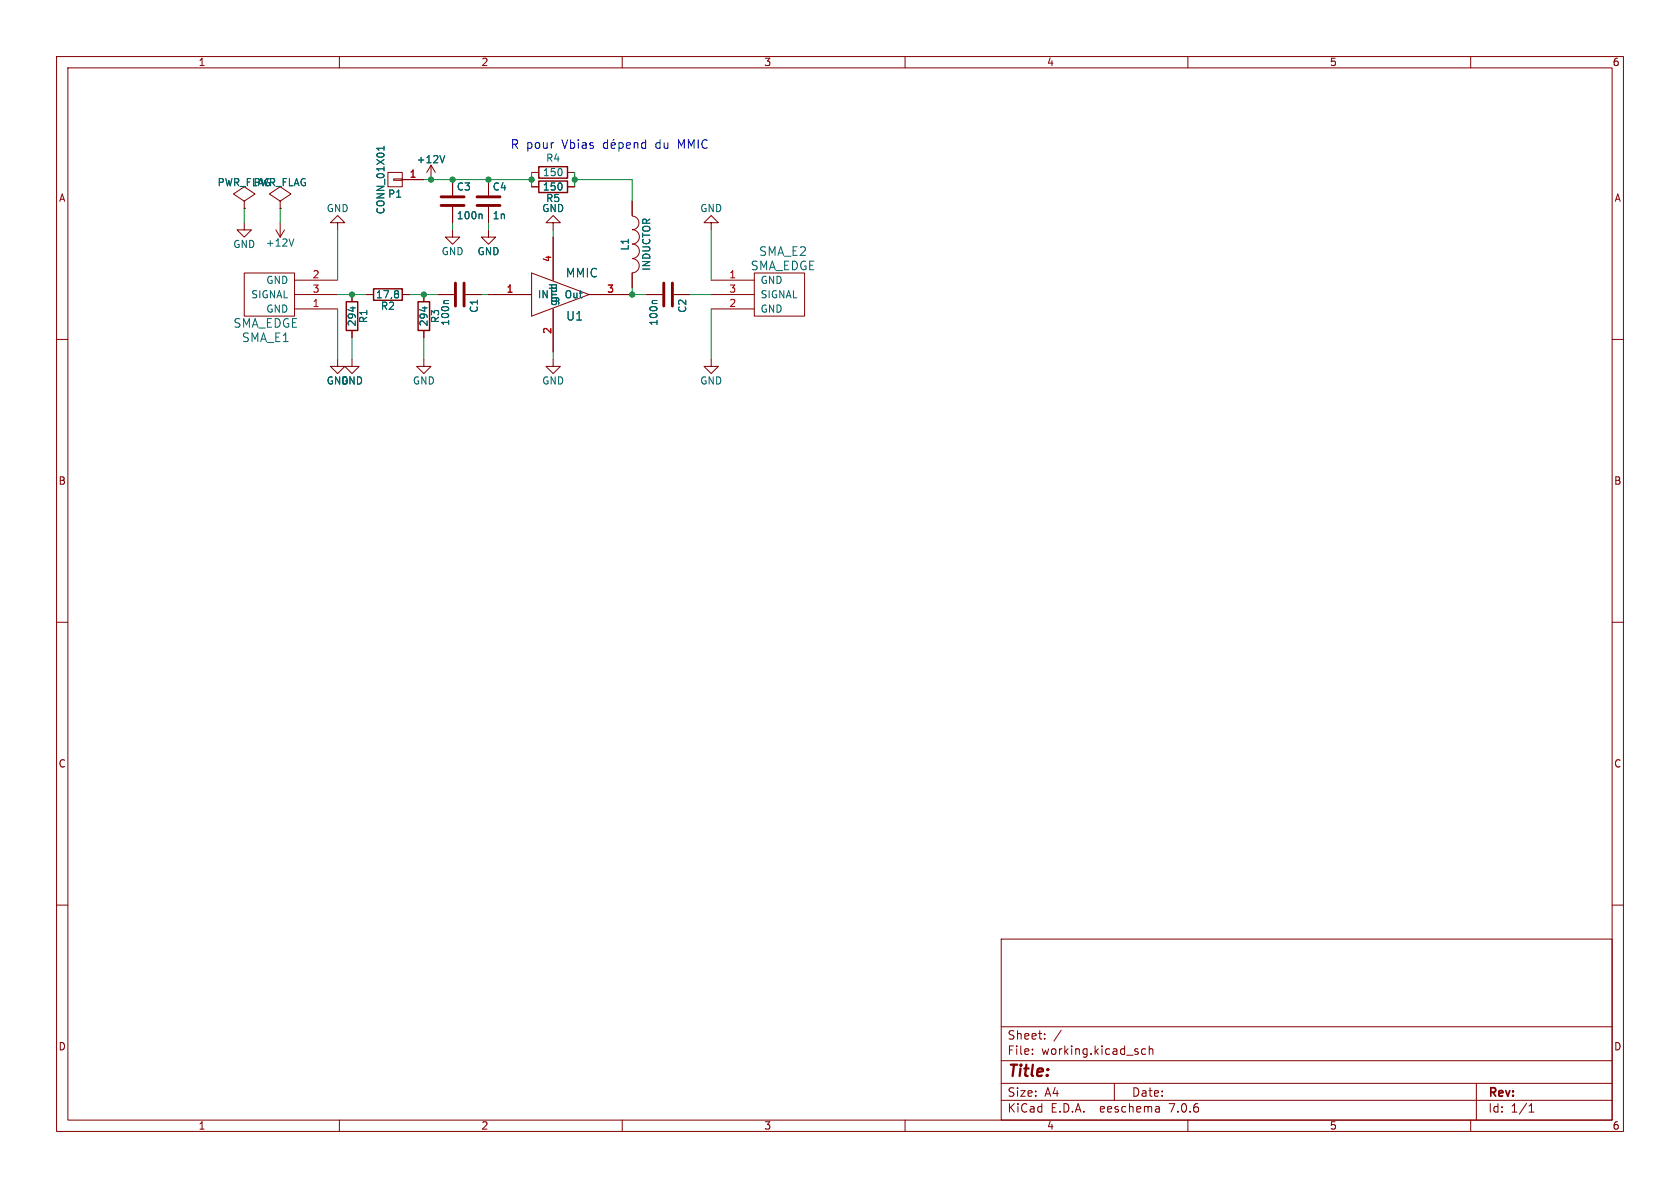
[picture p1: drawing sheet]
(kicad_sch (version 20230121) (generator eeschema)

 (paper "A4")

 (lib_symbols
  (symbol "MMIC_amp-rescue:+12V" (power) (pin_names (offset 0)) (in_bom yes) (on_board yes)
   (property "Reference" "#PWR" (at 0 -3.81 0) (effects (font (size 1.27 1.27)) hide))
   (property "Value" "+12V" (at 0 3.556 0) (effects (font (size 1.27 1.27))))
   (property "Footprint" "" (at 0 0 0) (effects (font (size 1.524 1.524))))
   (property "Datasheet" "" (at 0 0 0) (effects (font (size 1.524 1.524))))
   (symbol "+12V_0_1"
    (polyline (pts (xy -0.762 1.27) (xy 0 2.54)) (stroke (width 0) (type solid)) (fill (type none)))
    (polyline (pts (xy 0 0) (xy 0 2.54)) (stroke (width 0) (type solid)) (fill (type none)))
    (polyline (pts (xy 0 2.54) (xy 0.762 1.27)) (stroke (width 0) (type solid)) (fill (type none))))
   (symbol "+12V_1_1"
    (pin power_in line (at 0 0 90) (length 0) hide (name "+12V" (effects (font (size 1.27 1.27)))) (number "1" (effects (font (size 1.27 1.27)))))))
  (symbol "MMIC_amp-rescue:C" (pin_numbers hide) (pin_names (offset 0.254)) (in_bom yes) (on_board yes)
   (property "Reference" "C" (at 0.635 2.54 0) (effects (font (size 1.27 1.27)) (justify left)))
   (property "Value" "C" (at 0.635 -2.54 0) (effects (font (size 1.27 1.27)) (justify left)))
   (property "Footprint" "" (at 0.9652 -3.81 0) (effects (font (size 0.762 0.762))))
   (property "Datasheet" "" (at 0 0 0) (effects (font (size 1.524 1.524))))
   (symbol "C_0_1"
    (polyline (pts (xy -2.032 -0.762) (xy 2.032 -0.762)) (stroke (width 0.508) (type solid)) (fill (type none)))
    (polyline (pts (xy -2.032 0.762) (xy 2.032 0.762)) (stroke (width 0.508) (type solid)) (fill (type none))))
   (symbol "C_1_1"
    (pin passive line (at 0 3.81 270) (length 2.794) (name "~" (effects (font (size 1.016 1.016)))) (number "1" (effects (font (size 1.016 1.016)))))
    (pin passive line (at 0 -3.81 90) (length 2.794) (name "~" (effects (font (size 1.016 1.016)))) (number "2" (effects (font (size 1.016 1.016)))))))
  (symbol "MMIC_amp-rescue:CONN_01X01" (pin_names (offset 1.016) hide) (in_bom yes) (on_board yes)
   (property "Reference" "P" (at 0 2.54 0) (effects (font (size 1.27 1.27))))
   (property "Value" "CONN_01X01" (at 2.54 0 90) (effects (font (size 1.27 1.27))))
   (property "Footprint" "" (at 0 0 0) (effects (font (size 1.524 1.524))))
   (property "Datasheet" "" (at 0 0 0) (effects (font (size 1.524 1.524))))
   (symbol "CONN_01X01_0_1"
    (rectangle (start -1.27 0.127) (end 0.254 -0.127) (stroke (width 0) (type solid)) (fill (type none)))
    (rectangle (start -1.27 1.27) (end 1.27 -1.27) (stroke (width 0) (type solid)) (fill (type none))))
   (symbol "CONN_01X01_1_1"
    (pin passive line (at -5.08 0 0) (length 3.81) (name "P1" (effects (font (size 1.27 1.27)))) (number "1" (effects (font (size 1.27 1.27)))))))
  (symbol "MMIC_amp-rescue:GND" (power) (pin_names (offset 0)) (in_bom yes) (on_board yes)
   (property "Reference" "#PWR" (at 0 -6.35 0) (effects (font (size 1.27 1.27)) hide))
   (property "Value" "GND" (at 0 -3.81 0) (effects (font (size 1.27 1.27))))
   (property "Footprint" "" (at 0 0 0) (effects (font (size 1.524 1.524))))
   (property "Datasheet" "" (at 0 0 0) (effects (font (size 1.524 1.524))))
   (symbol "GND_0_1"
    (polyline (pts (xy 0 0) (xy 0 -1.27) (xy 1.27 -1.27) (xy 0 -2.54) (xy -1.27 -1.27) (xy 0 -1.27)) (stroke (width 0) (type solid)) (fill (type none))))
   (symbol "GND_1_1"
    (pin power_in line (at 0 0 270) (length 0) hide (name "GND" (effects (font (size 1.27 1.27)))) (number "1" (effects (font (size 1.27 1.27)))))))
  (symbol "MMIC_amp-rescue:INDUCTOR" (pin_numbers hide) (pin_names (offset 1.016) hide) (in_bom yes) (on_board yes)
   (property "Reference" "L" (at -1.27 0 90) (effects (font (size 1.27 1.27))))
   (property "Value" "INDUCTOR" (at 2.54 0 90) (effects (font (size 1.27 1.27))))
   (property "Footprint" "" (at 0 0 0) (effects (font (size 1.524 1.524))))
   (property "Datasheet" "" (at 0 0 0) (effects (font (size 1.524 1.524))))
   (symbol "INDUCTOR_0_1"
    (arc (start 0.0254 -5.0546) (mid 1.2449 -3.8097) (end 0.0254 -2.54) (stroke (width 0) (type solid)) (fill (type none)))
    (arc (start 0.0254 -2.5146) (mid 1.2703 -1.2444) (end 0.0254 0.0508) (stroke (width 0) (type solid)) (fill (type none)))
    (arc (start 0.0254 0.0254) (mid 1.2703 1.2956) (end 0.0254 2.5908) (stroke (width 0) (type solid)) (fill (type none)))
    (arc (start 0.0254 2.5654) (mid 1.1941 3.7595) (end 0.0254 4.9784) (stroke (width 0) (type solid)) (fill (type none))))
   (symbol "INDUCTOR_1_1"
    (pin passive line (at 0 7.62 270) (length 2.54) (name "1" (effects (font (size 1.778 1.778)))) (number "1" (effects (font (size 1.778 1.778)))))
    (pin passive line (at 0 -7.62 90) (length 2.54) (name "2" (effects (font (size 1.778 1.778)))) (number "2" (effects (font (size 1.778 1.778)))))))
  (symbol "MMIC_amp-rescue:PWR_FLAG" (power) (pin_numbers hide) (pin_names (offset 0) hide) (in_bom yes) (on_board yes)
   (property "Reference" "#FLG" (at 0 2.413 0) (effects (font (size 1.27 1.27)) hide))
   (property "Value" "PWR_FLAG" (at 0 4.572 0) (effects (font (size 1.27 1.27))))
   (property "Footprint" "" (at 0 0 0) (effects (font (size 1.524 1.524))))
   (property "Datasheet" "" (at 0 0 0) (effects (font (size 1.524 1.524))))
   (symbol "PWR_FLAG_0_0"
    (pin power_out line (at 0 0 90) (length 0) (name "pwr" (effects (font (size 0.508 0.508)))) (number "1" (effects (font (size 0.508 0.508))))))
   (symbol "PWR_FLAG_0_1"
    (polyline (pts (xy 0 0) (xy 0 1.27) (xy -1.905 2.54) (xy 0 3.81) (xy 1.905 2.54) (xy 0 1.27)) (stroke (width 0) (type solid)) (fill (type none)))))
  (symbol "MMIC_amp-rescue:R" (pin_numbers hide) (pin_names (offset 0)) (in_bom yes) (on_board yes)
   (property "Reference" "R" (at 2.032 0 90) (effects (font (size 1.27 1.27))))
   (property "Value" "R" (at 0 0 90) (effects (font (size 1.27 1.27))))
   (property "Footprint" "" (at -1.778 0 90) (effects (font (size 0.762 0.762))))
   (property "Datasheet" "" (at 0 0 0) (effects (font (size 0.762 0.762))))
   (symbol "R_0_1"
    (rectangle (start -1.016 -2.54) (end 1.016 2.54) (stroke (width 0.254) (type solid)) (fill (type none))))
   (symbol "R_1_1"
    (pin passive line (at 0 3.81 270) (length 1.27) (name "~" (effects (font (size 1.524 1.524)))) (number "1" (effects (font (size 1.524 1.524)))))
    (pin passive line (at 0 -3.81 90) (length 1.27) (name "~" (effects (font (size 1.524 1.524)))) (number "2" (effects (font (size 1.524 1.524)))))))
  (symbol "mmic:MMIC" (pin_names (offset 1.016)) (in_bom yes) (on_board yes)
   (property "Reference" "U" (at 3.81 -3.81 0) (effects (font (size 1.524 1.524))))
   (property "Value" "MMIC" (at 5.08 3.81 0) (effects (font (size 1.524 1.524))))
   (property "Footprint" "" (at 0 -1.27 0) (effects (font (size 1.524 1.524))))
   (property "Datasheet" "" (at 0 0 0) (effects (font (size 1.524 1.524))))
   (symbol "MMIC_0_1"
    (rectangle (start -3.81 -3.81) (end -3.81 -3.81) (stroke (width 0) (type solid)) (fill (type none)))
    (rectangle (start -3.81 3.81) (end -3.81 -3.81) (stroke (width 0) (type solid)) (fill (type none)))
    (polyline (pts (xy -3.81 -3.81) (xy 6.35 0) (xy -3.81 3.81) (xy -3.81 3.81) (xy -3.81 3.81)) (stroke (width 0) (type solid)) (fill (type none))))
   (symbol "MMIC_1_1"
    (pin input line (at -11.43 0 0) (length 7.62) (name "IN" (effects (font (size 1.27 1.27)))) (number "1" (effects (font (size 1.27 1.27)))))
    (pin power_in line (at 0 -10.16 90) (length 7.62) (name "gnd" (effects (font (size 1.27 1.27)))) (number "2" (effects (font (size 1.27 1.27)))))
    (pin output line (at 13.97 0 180) (length 7.62) (name "Out" (effects (font (size 1.27 1.27)))) (number "3" (effects (font (size 1.27 1.27)))))
    (pin power_in line (at 0 10.16 270) (length 7.62) (name "gnd" (effects (font (size 1.27 1.27)))) (number "4" (effects (font (size 1.27 1.27)))))))
  (symbol "sma_edge:SMA_EDGE" (pin_names (offset 1.016)) (in_bom yes) (on_board yes)
   (property "Reference" "SMA_E" (at 3.81 7.62 0) (effects (font (size 1.524 1.524))))
   (property "Value" "SMA_EDGE" (at 3.81 5.08 0) (effects (font (size 1.524 1.524))))
   (property "Footprint" "" (at 0 0 0) (effects (font (size 1.524 1.524))))
   (property "Datasheet" "" (at 0 0 0) (effects (font (size 1.524 1.524))))
   (symbol "SMA_EDGE_0_1"
    (rectangle (start -1.27 3.81) (end 7.62 -3.81) (stroke (width 0) (type solid)) (fill (type none))))
   (symbol "SMA_EDGE_1_1"
    (pin bidirectional line (at -8.89 2.54 0) (length 7.62) (name "GND" (effects (font (size 1.27 1.27)))) (number "1" (effects (font (size 1.27 1.27)))))
    (pin bidirectional line (at -8.89 -2.54 0) (length 7.62) (name "GND" (effects (font (size 1.27 1.27)))) (number "2" (effects (font (size 1.27 1.27)))))
    (pin bidirectional line (at -8.89 0 0) (length 7.62) (name "SIGNAL" (effects (font (size 1.27 1.27)))) (number "3" (effects (font (size 1.27 1.27))))))))

 (junction (at 86.36 31.75) (diameter 0) (color 0 0 0 0))
 (junction (at 111.76 52.07) (diameter 0) (color 0 0 0 0))
 (junction (at 93.98 31.75) (diameter 0) (color 0 0 0 0))
 (junction (at 62.23 52.07) (diameter 0) (color 0 0 0 0))
 (junction (at 76.2 31.75) (diameter 0) (color 0 0 0 0))
 (junction (at 80.01 31.75) (diameter 0) (color 0 0 0 0))
 (junction (at 101.6 31.75) (diameter 0) (color 0 0 0 0))
 (junction (at 74.93 52.07) (diameter 0) (color 0 0 0 0))

 (wire (pts (xy 72.39 52.07) (xy 74.93 52.07)) (stroke (width 0) (type default)))
 (wire (pts (xy 111.76 50.8) (xy 111.76 52.07)) (stroke (width 0) (type default)))
 (wire (pts (xy 86.36 31.75) (xy 93.98 31.75)) (stroke (width 0) (type default)))
 (wire (pts (xy 62.23 59.69) (xy 62.23 63.5)) (stroke (width 0) (type default)))
 (wire (pts (xy 125.73 40.64) (xy 125.73 49.53)) (stroke (width 0) (type default)))
 (wire (pts (xy 59.69 40.64) (xy 59.69 49.53)) (stroke (width 0) (type default)))
 (wire (pts (xy 74.93 31.75) (xy 76.2 31.75)) (stroke (width 0) (type default)))
 (wire (pts (xy 85.09 52.07) (xy 86.36 52.07)) (stroke (width 0) (type default)))
 (wire (pts (xy 80.01 31.75) (xy 86.36 31.75)) (stroke (width 0) (type default)))
 (wire (pts (xy 80.01 39.37) (xy 80.01 40.64)) (stroke (width 0) (type default)))
 (wire (pts (xy 74.93 52.07) (xy 77.47 52.07)) (stroke (width 0) (type default)))
 (wire (pts (xy 74.93 59.69) (xy 74.93 63.5)) (stroke (width 0) (type default)))
 (wire (pts (xy 101.6 30.48) (xy 101.6 31.75)) (stroke (width 0) (type default)))
 (wire (pts (xy 86.36 39.37) (xy 86.36 40.64)) (stroke (width 0) (type default)))
 (wire (pts (xy 59.69 54.61) (xy 59.69 63.5)) (stroke (width 0) (type default)))
 (wire (pts (xy 121.92 52.07) (xy 125.73 52.07)) (stroke (width 0) (type default)))
 (wire (pts (xy 93.98 30.48) (xy 93.98 31.75)) (stroke (width 0) (type default)))
 (wire (pts (xy 76.2 31.75) (xy 80.01 31.75)) (stroke (width 0) (type default)))
 (wire (pts (xy 43.18 36.83) (xy 43.18 39.37)) (stroke (width 0) (type default)))
 (wire (pts (xy 97.79 40.64) (xy 97.79 41.91)) (stroke (width 0) (type default)))
 (wire (pts (xy 101.6 31.75) (xy 111.76 31.75)) (stroke (width 0) (type default)))
 (wire (pts (xy 62.23 52.07) (xy 64.77 52.07)) (stroke (width 0) (type default)))
 (wire (pts (xy 59.69 52.07) (xy 62.23 52.07)) (stroke (width 0) (type default)))
 (wire (pts (xy 125.73 54.61) (xy 125.73 63.5)) (stroke (width 0) (type default)))
 (wire (pts (xy 111.76 52.07) (xy 114.3 52.07)) (stroke (width 0) (type default)))
 (wire (pts (xy 93.98 31.75) (xy 93.98 33.02)) (stroke (width 0) (type default)))
 (wire (pts (xy 101.6 31.75) (xy 101.6 33.02)) (stroke (width 0) (type default)))
 (wire (pts (xy 97.79 62.23) (xy 97.79 63.5)) (stroke (width 0) (type default)))
 (wire (pts (xy 111.76 31.75) (xy 111.76 35.56)) (stroke (width 0) (type default)))
 (wire (pts (xy 49.53 36.83) (xy 49.53 39.37)) (stroke (width 0) (type default)))

 (text "R pour Vbias dépend du MMIC" (at 90.17 26.67 0) (effects (font (size 1.524 1.524)) (justify left bottom)))

 (symbol (lib_id "MMIC_amp-rescue:R") (at 62.23 55.88 0) (unit 1) (in_bom yes) (on_board yes) (dnp no)
  (property "Reference" "R1" (at 64.262 55.88 90) (effects (font (size 1.27 1.27))))
  (property "Value" "294" (at 62.23 55.88 90) (effects (font (size 1.27 1.27))))
  (property "Footprint" "Capacitors_SMD:C_0805_HandSoldering" (at 60.452 55.88 90) (effects (font (size 0.762 0.762)) hide))
  (property "Datasheet" "" (at 62.23 55.88 0) (effects (font (size 0.762 0.762)))) (pin "1") (pin "2"))

 (symbol (lib_id "MMIC_amp-rescue:R") (at 68.58 52.07 270) (unit 1) (in_bom yes) (on_board yes) (dnp no)
  (property "Reference" "R2" (at 68.58 54.102 90) (effects (font (size 1.27 1.27))))
  (property "Value" "17,8" (at 68.58 52.07 90) (effects (font (size 1.27 1.27))))
  (property "Footprint" "Capacitors_SMD:C_0805_HandSoldering" (at 68.58 50.292 90) (effects (font (size 0.762 0.762)) hide))
  (property "Datasheet" "" (at 68.58 52.07 0) (effects (font (size 0.762 0.762)))) (pin "1") (pin "2"))

 (symbol (lib_id "MMIC_amp-rescue:R") (at 74.93 55.88 0) (unit 1) (in_bom yes) (on_board yes) (dnp no)
  (property "Reference" "R3" (at 76.962 55.88 90) (effects (font (size 1.27 1.27))))
  (property "Value" "294" (at 74.93 55.88 90) (effects (font (size 1.27 1.27))))
  (property "Footprint" "Capacitors_SMD:C_0805_HandSoldering" (at 73.152 55.88 90) (effects (font (size 0.762 0.762)) hide))
  (property "Datasheet" "" (at 74.93 55.88 0) (effects (font (size 0.762 0.762)))) (pin "1") (pin "2"))

 (symbol (lib_id "MMIC_amp-rescue:GND") (at 43.18 39.37 0) (unit 1) (in_bom yes) (on_board yes) (dnp no)
  (property "Reference" "#PWR01" (at 43.18 45.72 0) (effects (font (size 1.27 1.27)) hide))
  (property "Value" "GND" (at 43.18 43.18 0) (effects (font (size 1.27 1.27))))
  (property "Footprint" "" (at 43.18 39.37 0) (effects (font (size 1.524 1.524))))
  (property "Datasheet" "" (at 43.18 39.37 0) (effects (font (size 1.524 1.524)))) (pin "1"))

 (symbol (lib_id "MMIC_amp-rescue:+12V") (at 49.53 39.37 180) (unit 1) (in_bom yes) (on_board yes) (dnp no)
  (property "Reference" "#PWR02" (at 49.53 35.56 0) (effects (font (size 1.27 1.27)) hide))
  (property "Value" "+12V" (at 49.53 42.926 0) (effects (font (size 1.27 1.27))))
  (property "Footprint" "" (at 49.53 39.37 0) (effects (font (size 1.524 1.524))))
  (property "Datasheet" "" (at 49.53 39.37 0) (effects (font (size 1.524 1.524)))) (pin "1"))

 (symbol (lib_id "MMIC_amp-rescue:PWR_FLAG") (at 43.18 36.83 0) (unit 1) (in_bom yes) (on_board yes) (dnp no)
  (property "Reference" "#FLG03" (at 43.18 34.417 0) (effects (font (size 1.27 1.27)) hide))
  (property "Value" "PWR_FLAG" (at 43.18 32.258 0) (effects (font (size 1.27 1.27))))
  (property "Footprint" "" (at 43.18 36.83 0) (effects (font (size 1.524 1.524))))
  (property "Datasheet" "" (at 43.18 36.83 0) (effects (font (size 1.524 1.524)))) (pin "1"))

 (symbol (lib_id "MMIC_amp-rescue:PWR_FLAG") (at 49.53 36.83 0) (unit 1) (in_bom yes) (on_board yes) (dnp no)
  (property "Reference" "#FLG04" (at 49.53 34.417 0) (effects (font (size 1.27 1.27)) hide))
  (property "Value" "PWR_FLAG" (at 49.53 32.258 0) (effects (font (size 1.27 1.27))))
  (property "Footprint" "" (at 49.53 36.83 0) (effects (font (size 1.524 1.524))))
  (property "Datasheet" "" (at 49.53 36.83 0) (effects (font (size 1.524 1.524)))) (pin "1"))

 (symbol (lib_id "MMIC_amp-rescue:GND") (at 62.23 63.5 0) (unit 1) (in_bom yes) (on_board yes) (dnp no)
  (property "Reference" "#PWR05" (at 62.23 69.85 0) (effects (font (size 1.27 1.27)) hide))
  (property "Value" "GND" (at 62.23 67.31 0) (effects (font (size 1.27 1.27))))
  (property "Footprint" "" (at 62.23 63.5 0) (effects (font (size 1.524 1.524))))
  (property "Datasheet" "" (at 62.23 63.5 0) (effects (font (size 1.524 1.524)))) (pin "1"))

 (symbol (lib_id "MMIC_amp-rescue:GND") (at 74.93 63.5 0) (unit 1) (in_bom yes) (on_board yes) (dnp no)
  (property "Reference" "#PWR06" (at 74.93 69.85 0) (effects (font (size 1.27 1.27)) hide))
  (property "Value" "GND" (at 74.93 67.31 0) (effects (font (size 1.27 1.27))))
  (property "Footprint" "" (at 74.93 63.5 0) (effects (font (size 1.524 1.524))))
  (property "Datasheet" "" (at 74.93 63.5 0) (effects (font (size 1.524 1.524)))) (pin "1"))

 (symbol (lib_id "MMIC_amp-rescue:GND") (at 59.69 63.5 0) (unit 1) (in_bom yes) (on_board yes) (dnp no)
  (property "Reference" "#PWR07" (at 59.69 69.85 0) (effects (font (size 1.27 1.27)) hide))
  (property "Value" "GND" (at 59.69 67.31 0) (effects (font (size 1.27 1.27))))
  (property "Footprint" "" (at 59.69 63.5 0) (effects (font (size 1.524 1.524))))
  (property "Datasheet" "" (at 59.69 63.5 0) (effects (font (size 1.524 1.524)))) (pin "1"))

 (symbol (lib_id "mmic:MMIC") (at 97.79 52.07 0) (unit 1) (in_bom yes) (on_board yes) (dnp no)
  (property "Reference" "U1" (at 101.6 55.88 0) (effects (font (size 1.524 1.524))))
  (property "Value" "MMIC" (at 102.87 48.26 0) (effects (font (size 1.524 1.524))))
  (property "Footprint" "MMIC Amp:MMIC" (at 97.79 52.07 0) (effects (font (size 1.524 1.524)) hide))
  (property "Datasheet" "" (at 97.79 52.07 0) (effects (font (size 1.524 1.524)))) (pin "1") (pin "2") (pin "3") (pin "4"))

 (symbol (lib_id "MMIC_amp-rescue:GND") (at 97.79 63.5 0) (unit 1) (in_bom yes) (on_board yes) (dnp no)
  (property "Reference" "#PWR08" (at 97.79 69.85 0) (effects (font (size 1.27 1.27)) hide))
  (property "Value" "GND" (at 97.79 67.31 0) (effects (font (size 1.27 1.27))))
  (property "Footprint" "" (at 97.79 63.5 0) (effects (font (size 1.524 1.524))))
  (property "Datasheet" "" (at 97.79 63.5 0) (effects (font (size 1.524 1.524)))) (pin "1"))

 (symbol (lib_id "MMIC_amp-rescue:GND") (at 97.79 40.64 180) (unit 1) (in_bom yes) (on_board yes) (dnp no)
  (property "Reference" "#PWR09" (at 97.79 34.29 0) (effects (font (size 1.27 1.27)) hide))
  (property "Value" "GND" (at 97.79 36.83 0) (effects (font (size 1.27 1.27))))
  (property "Footprint" "" (at 97.79 40.64 0) (effects (font (size 1.524 1.524))))
  (property "Datasheet" "" (at 97.79 40.64 0) (effects (font (size 1.524 1.524)))) (pin "1"))

 (symbol (lib_id "MMIC_amp-rescue:GND") (at 125.73 63.5 0) (unit 1) (in_bom yes) (on_board yes) (dnp no)
  (property "Reference" "#PWR010" (at 125.73 69.85 0) (effects (font (size 1.27 1.27)) hide))
  (property "Value" "GND" (at 125.73 67.31 0) (effects (font (size 1.27 1.27))))
  (property "Footprint" "" (at 125.73 63.5 0) (effects (font (size 1.524 1.524))))
  (property "Datasheet" "" (at 125.73 63.5 0) (effects (font (size 1.524 1.524)))) (pin "1"))

 (symbol (lib_id "sma_edge:SMA_EDGE") (at 134.62 52.07 0) (unit 1) (in_bom yes) (on_board yes) (dnp no)
  (property "Reference" "SMA_E2" (at 138.43 44.45 0) (effects (font (size 1.524 1.524))))
  (property "Value" "SMA_EDGE" (at 138.43 46.99 0) (effects (font (size 1.524 1.524))))
  (property "Footprint" "MMIC Amp:SMA_EDGE" (at 134.62 52.07 0) (effects (font (size 1.524 1.524)) hide))
  (property "Datasheet" "" (at 134.62 52.07 0) (effects (font (size 1.524 1.524)))) (pin "1") (pin "2") (pin "3"))

 (symbol (lib_id "sma_edge:SMA_EDGE") (at 50.8 52.07 180) (unit 1) (in_bom yes) (on_board yes) (dnp no)
  (property "Reference" "SMA_E1" (at 46.99 59.69 0) (effects (font (size 1.524 1.524))))
  (property "Value" "SMA_EDGE" (at 46.99 57.15 0) (effects (font (size 1.524 1.524))))
  (property "Footprint" "MMIC Amp:SMA_EDGE" (at 50.8 52.07 0) (effects (font (size 1.524 1.524)) hide))
  (property "Datasheet" "" (at 50.8 52.07 0) (effects (font (size 1.524 1.524)))) (pin "1") (pin "2") (pin "3"))

 (symbol (lib_id "MMIC_amp-rescue:GND") (at 59.69 40.64 180) (unit 1) (in_bom yes) (on_board yes) (dnp no)
  (property "Reference" "#PWR011" (at 59.69 34.29 0) (effects (font (size 1.27 1.27)) hide))
  (property "Value" "GND" (at 59.69 36.83 0) (effects (font (size 1.27 1.27))))
  (property "Footprint" "" (at 59.69 40.64 0) (effects (font (size 1.524 1.524))))
  (property "Datasheet" "" (at 59.69 40.64 0) (effects (font (size 1.524 1.524)))) (pin "1"))

 (symbol (lib_id "MMIC_amp-rescue:GND") (at 125.73 40.64 180) (unit 1) (in_bom yes) (on_board yes) (dnp no)
  (property "Reference" "#PWR012" (at 125.73 34.29 0) (effects (font (size 1.27 1.27)) hide))
  (property "Value" "GND" (at 125.73 36.83 0) (effects (font (size 1.27 1.27))))
  (property "Footprint" "" (at 125.73 40.64 0) (effects (font (size 1.524 1.524))))
  (property "Datasheet" "" (at 125.73 40.64 0) (effects (font (size 1.524 1.524)))) (pin "1"))

 (symbol (lib_id "MMIC_amp-rescue:C") (at 81.28 52.07 270) (unit 1) (in_bom yes) (on_board yes) (dnp no)
  (property "Reference" "C1" (at 83.82 52.705 0) (effects (font (size 1.27 1.27)) (justify left)))
  (property "Value" "100n" (at 78.74 52.705 0) (effects (font (size 1.27 1.27)) (justify left)))
  (property "Footprint" "Capacitors_SMD:C_1206_HandSoldering" (at 77.47 53.0352 0) (effects (font (size 0.762 0.762)) hide))
  (property "Datasheet" "" (at 81.28 52.07 0) (effects (font (size 1.524 1.524)))) (pin "1") (pin "2"))

 (symbol (lib_id "MMIC_amp-rescue:C") (at 118.11 52.07 270) (unit 1) (in_bom yes) (on_board yes) (dnp no)
  (property "Reference" "C2" (at 120.65 52.705 0) (effects (font (size 1.27 1.27)) (justify left)))
  (property "Value" "100n" (at 115.57 52.705 0) (effects (font (size 1.27 1.27)) (justify left)))
  (property "Footprint" "Capacitors_SMD:C_1206_HandSoldering" (at 114.3 53.0352 0) (effects (font (size 0.762 0.762)) hide))
  (property "Datasheet" "" (at 118.11 52.07 0) (effects (font (size 1.524 1.524)))) (pin "1") (pin "2"))

 (symbol (lib_id "MMIC_amp-rescue:INDUCTOR") (at 111.76 43.18 0) (unit 1) (in_bom yes) (on_board yes) (dnp no)
  (property "Reference" "L1" (at 110.49 43.18 90) (effects (font (size 1.27 1.27))))
  (property "Value" "INDUCTOR" (at 114.3 43.18 90) (effects (font (size 1.27 1.27))))
  (property "Footprint" "Capacitors_SMD:C_1210_HandSoldering" (at 111.76 43.18 0) (effects (font (size 1.524 1.524)) hide))
  (property "Datasheet" "" (at 111.76 43.18 0) (effects (font (size 1.524 1.524)))) (pin "1") (pin "2"))

 (symbol (lib_id "MMIC_amp-rescue:+12V") (at 76.2 31.75 0) (unit 1) (in_bom yes) (on_board yes) (dnp no)
  (property "Reference" "#PWR013" (at 76.2 35.56 0) (effects (font (size 1.27 1.27)) hide))
  (property "Value" "+12V" (at 76.2 28.194 0) (effects (font (size 1.27 1.27))))
  (property "Footprint" "" (at 76.2 31.75 0) (effects (font (size 1.524 1.524))))
  (property "Datasheet" "" (at 76.2 31.75 0) (effects (font (size 1.524 1.524)))) (pin "1"))

 (symbol (lib_id "MMIC_amp-rescue:R") (at 97.79 33.02 270) (unit 1) (in_bom yes) (on_board yes) (dnp no)
  (property "Reference" "R5" (at 97.79 35.052 90) (effects (font (size 1.27 1.27))))
  (property "Value" "150" (at 97.79 33.02 90) (effects (font (size 1.27 1.27))))
  (property "Footprint" "Capacitors_SMD:C_0805_HandSoldering" (at 97.79 31.242 90) (effects (font (size 0.762 0.762)) hide))
  (property "Datasheet" "" (at 97.79 33.02 0) (effects (font (size 0.762 0.762)))) (pin "1") (pin "2"))

 (symbol (lib_id "MMIC_amp-rescue:R") (at 97.79 30.48 270) (unit 1) (in_bom yes) (on_board yes) (dnp no)
  (property "Reference" "R4" (at 97.79 27.94 90) (effects (font (size 1.27 1.27))))
  (property "Value" "150" (at 97.79 30.48 90) (effects (font (size 1.27 1.27))))
  (property "Footprint" "Capacitors_SMD:C_0805_HandSoldering" (at 97.79 28.702 90) (effects (font (size 0.762 0.762)) hide))
  (property "Datasheet" "" (at 97.79 30.48 0) (effects (font (size 0.762 0.762)))) (pin "1") (pin "2"))

 (symbol (lib_id "MMIC_amp-rescue:C") (at 80.01 35.56 0) (unit 1) (in_bom yes) (on_board yes) (dnp no)
  (property "Reference" "C3" (at 80.645 33.02 0) (effects (font (size 1.27 1.27)) (justify left)))
  (property "Value" "100n" (at 80.645 38.1 0) (effects (font (size 1.27 1.27)) (justify left)))
  (property "Footprint" "Capacitors_SMD:C_1206_HandSoldering" (at 80.9752 39.37 0) (effects (font (size 0.762 0.762)) hide))
  (property "Datasheet" "" (at 80.01 35.56 0) (effects (font (size 1.524 1.524)))) (pin "1") (pin "2"))

 (symbol (lib_id "MMIC_amp-rescue:C") (at 86.36 35.56 0) (unit 1) (in_bom yes) (on_board yes) (dnp no)
  (property "Reference" "C4" (at 86.995 33.02 0) (effects (font (size 1.27 1.27)) (justify left)))
  (property "Value" "1n" (at 86.995 38.1 0) (effects (font (size 1.27 1.27)) (justify left)))
  (property "Footprint" "Capacitors_SMD:C_1206_HandSoldering" (at 87.3252 39.37 0) (effects (font (size 0.762 0.762)) hide))
  (property "Datasheet" "" (at 86.36 35.56 0) (effects (font (size 1.524 1.524)))) (pin "1") (pin "2"))

 (symbol (lib_id "MMIC_amp-rescue:GND") (at 86.36 40.64 0) (unit 1) (in_bom yes) (on_board yes) (dnp no)
  (property "Reference" "#PWR014" (at 86.36 46.99 0) (effects (font (size 1.27 1.27)) hide))
  (property "Value" "GND" (at 86.36 44.45 0) (effects (font (size 1.27 1.27))))
  (property "Footprint" "" (at 86.36 40.64 0) (effects (font (size 1.524 1.524))))
  (property "Datasheet" "" (at 86.36 40.64 0) (effects (font (size 1.524 1.524)))) (pin "1"))

 (symbol (lib_id "MMIC_amp-rescue:GND") (at 80.01 40.64 0) (unit 1) (in_bom yes) (on_board yes) (dnp no)
  (property "Reference" "#PWR015" (at 80.01 46.99 0) (effects (font (size 1.27 1.27)) hide))
  (property "Value" "GND" (at 80.01 44.45 0) (effects (font (size 1.27 1.27))))
  (property "Footprint" "" (at 80.01 40.64 0) (effects (font (size 1.524 1.524))))
  (property "Datasheet" "" (at 80.01 40.64 0) (effects (font (size 1.524 1.524)))) (pin "1"))

 (symbol (lib_id "MMIC_amp-rescue:CONN_01X01") (at 69.85 31.75 180) (unit 1) (in_bom yes) (on_board yes) (dnp no)
  (property "Reference" "P1" (at 69.85 34.29 0) (effects (font (size 1.27 1.27))))
  (property "Value" "CONN_01X01" (at 67.31 31.75 90) (effects (font (size 1.27 1.27))))
  (property "Footprint" "Connect:1pin" (at 69.85 31.75 0) (effects (font (size 1.524 1.524)) hide))
  (property "Datasheet" "" (at 69.85 31.75 0) (effects (font (size 1.524 1.524)))) (pin "1"))

 (sheet_instances (path "" (page "1"))))
